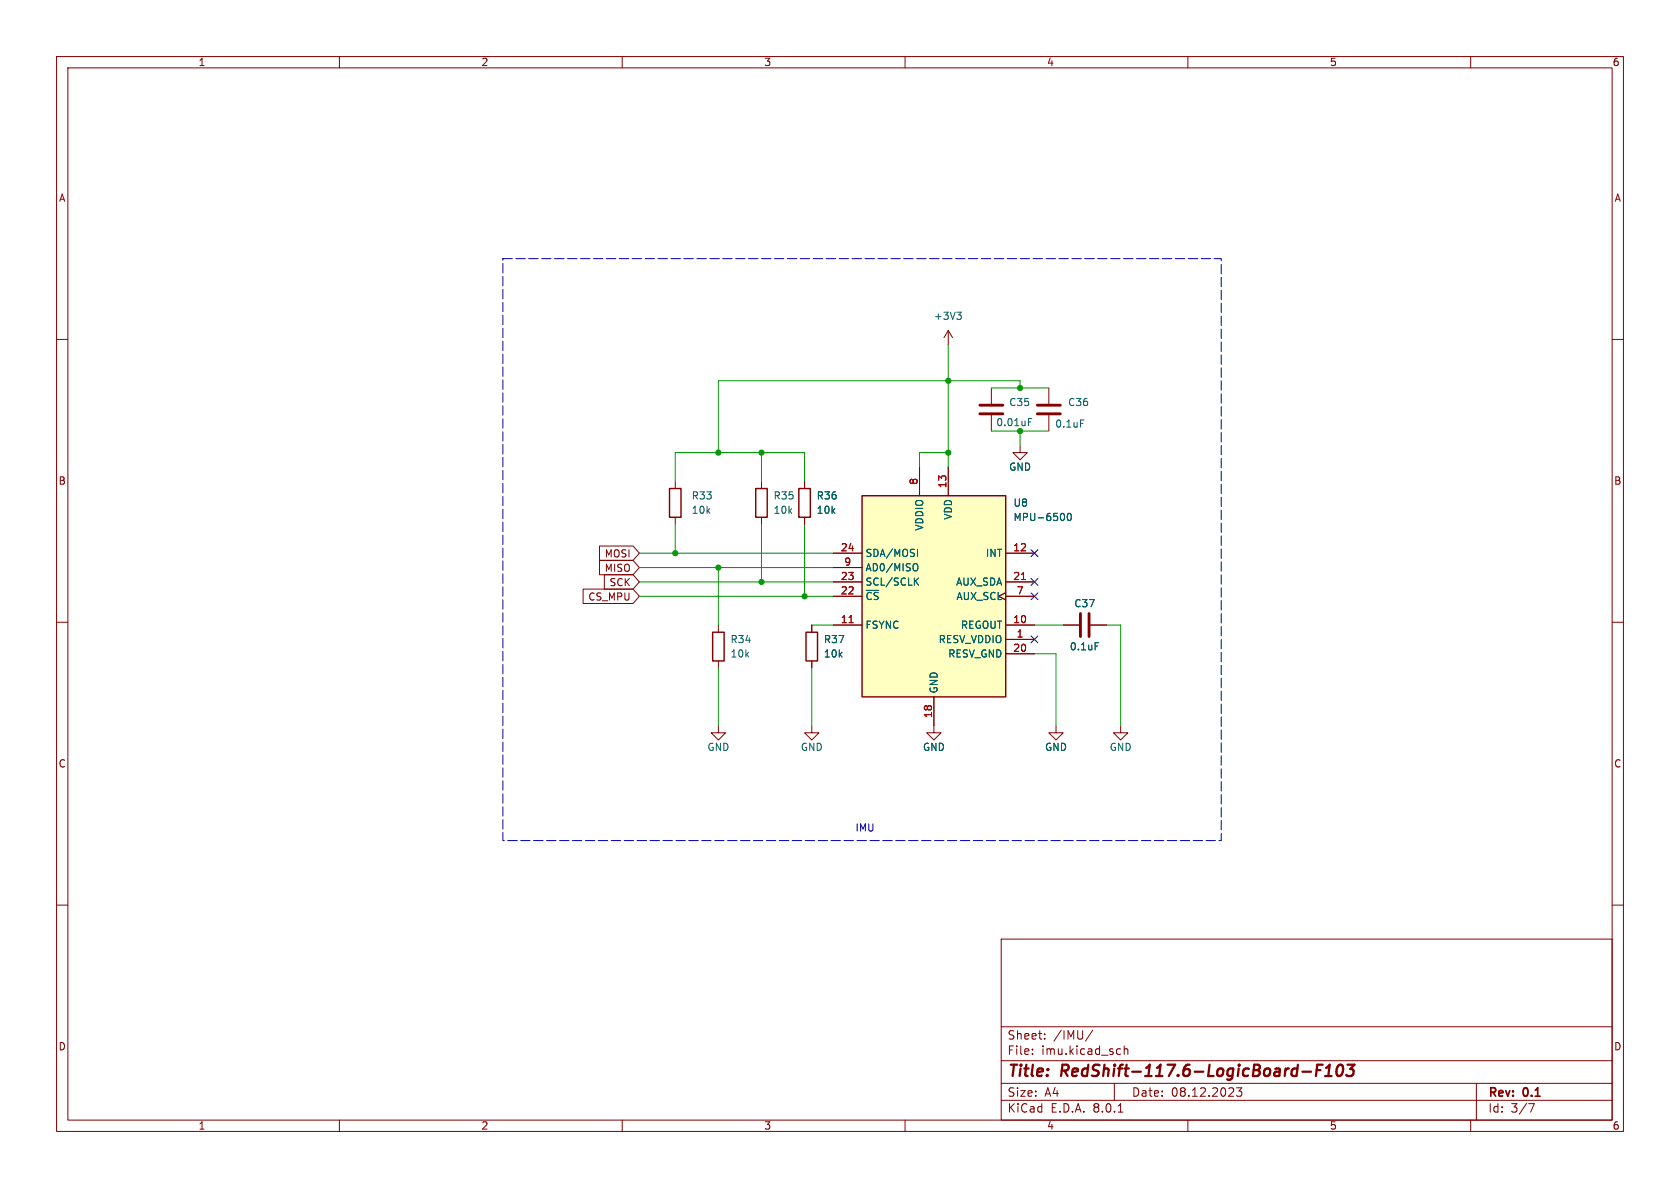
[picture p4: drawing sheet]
<svg xmlns="http://www.w3.org/2000/svg" width="297mm" height="210mm" viewBox="0 0 297 210" stroke-linecap="round" stroke-linejoin="round" font-family="sans-serif">
<g fill="none" stroke="#840000" stroke-width=".18">
<path d="M10 10h277v190h-277zM12 12h273v186h-273zM60 10v2M110 10v2M160 10v2M210 10v2M260 10v2M10 60h2M285 60h2M10 110h2M285 110h2M165.1 128.3v1.2h1.3l-1.3 1.3-1.3-1.3h1.3"/>
<path d="M186.7 128.3v1.2h1.3l-1.3 1.3-1.3-1.3h1.3M198.1 128.3v1.2h1.3l-1.3 1.3-1.3-1.3h1.3M10 160h2M285 160h2M177 166h108v32h-108zM60 198v2M110 198v2M160 198v2M177 194.5h108M177 191.5h108M177 187.5h108M177 181.5h108"/>
<path d="M182.5 186.3v.1M182.5 185.5v.1M184.7 183.6v.1M184.7 182.8v.1M193.2 182.1l-1.3 2M197 191.5v3M197.7 185.4l.4 .1M197.7 196.6h.8M198.1 186.3l-.4 .1M198.7 185.5l.3-.1 .3 .1 .1 .9M198.7 184.9v1.5M210 198v2"/>
<path d="M219.5 192.3l-.5 .6 .5 .1v.7l-.3 .1h-.4l-.2-.1M260 198v2M261 191.5v6.5M270.2 195.1h1l-.6 1.5"/>
</g>
<path d="M232.8 189.2h.6M233.8 188.2h-.9l-.3 2M234.3 190.2h1.1M234.4 188.8l.7-.6-.3 2M236.6 188.4a.46 .46 0 0 1 .5-.2 .46 .46 0 0 1 .3 .4 1.15 1.15 0 0 1-.8 1.6l-.1-.1a1.54 1.54 0 0 1 .1-1.7zM238.2 188.2h1.3l-.8 .8h.3l.2 .2 .1 .6-.2 .2-.3 .2h-.5l-.3-.2" fill="none" stroke="#840000" stroke-width=".4"/>
<path d="M152.4 87.6h25.4v35.6h-25.4z" fill="#ffffc2"/>
<path d="M118.4 86.4h2v5h-2zM133.6 86.4h2v5h-2zM141.2 86.4h2.1v5h-2.1zM152.4 87.6h25.4v35.6h-25.4zM126 111.8h2v5h-2zM142.5 111.8h2v5h-2z" fill="none" stroke="#840000" stroke-width=".25"/>
<g fill="none" stroke="#840000" stroke-width=".18">
<path d="M167.6 58.4v2.6M167.6 58.4l-.7 1.3M167.6 58.4l.8 1.3M175.3 68.6v2.8M175.3 73.4v2.8M180.3 78.7v1.3h1.3l-1.3 1.3-1.2-1.3h1.2M185.4 68.6v2.8M185.4 73.4v2.8M106 96.5h5.9l1.1 1.3-1.1 1.3h-5.9zM106 99.1h5.9l1.1 1.2-1.1 1.3h-5.9zM119.4 85.1v1.3M119.4 91.4v1.3"/>
<path d="M134.6 85.1v1.3M134.6 91.4v1.3M142.2 85.1v1.3M142.2 91.4v1.3M147.3 97.8h5.1M162.6 82.6v5M167.6 82.6v5M177.8 97.8h5.1M103.1 104.1h8.8l1.1 1.3-1.1 1.3h-8.8zM106.8 101.6h5.1l1.1 1.3-1.1 1.2h-5.1zM127 110.5v1.3M127 116.8v1.3"/>
<path d="M143.5 110.5v1.3M143.5 116.8v1.3M147.3 110.5h5.1M147.3 102.9h5.1M147.3 105.4h5.1M147.3 100.3h5.1M177.8 104.8l-1.3 .6 1.3 .6M177.8 113h5.1M177.8 110.5h5.1M177.8 115.6h5.1M177.8 102.9h5.1M177.8 105.4h5.1"/>
<path d="M188 110.5h2.8M192.8 110.5h2.8M127 128.3v1.2h1.3l-1.3 1.3-1.3-1.3h1.3M143.5 128.3v1.2h1.3l-1.3 1.3-1.3-1.3h1.3M165.1 123.2v5.1"/>
</g>
<path d="M150.1 110.1h.7M180.6 102.5h.7" fill="none" stroke="#a90000" stroke-width=".18"/>
<path d="M169.2 55.2h.7l-.4 .5M169.7 55.7l.2 .2v.3l-.2 .3M181.8 74.6h.4M181.8 74h.6M191 74.2h.6M161.7 99.6a.43 .43 0 0 1 .6 .5v.4a.43 .43 0 0 1-.6 .4M162.2 97.1v1.3M188.1 90.9l.1 .3-.1 .7M188.8 90.9l.2-.2a.68 .68 0 0 1 .4 .7 .68 .68 0 0 1-.4 .6l-.2-.1-.1-.4zM161.8 102.7l.6 .7M162.4 102.2l-.7 .7M193.6 113.6h.6" fill="none" stroke="#006464" stroke-width=".18"/>
<path d="M173.2 73.2h4.1M173.2 71.6h4.1M183.4 73.2h4.1M183.4 71.6h4.1M191 108.5v4M192.5 108.5v4" fill="none" stroke="#840000" stroke-width=".51"/>
<path d="M88.9 45.7h127v102.9h-127z" fill="none" stroke="#0000c2" stroke-width=".18" stroke-dasharray="1.7 .6"/>
<g fill="none" stroke="#009600" stroke-width=".18">
<path d="M167.6 61v21.6M175.3 76.2h10.1M175.3 68.6h10.1M180.3 68.6v-1.3h-53.3v12.7M180.3 76.2v2.5M113 97.8h34.3M119.4 85.1v-5.1h22.8v5.1M119.4 92.7v5.1M134.6 80v5.1M134.6 92.7v10.2M142.2 92.7v12.7M167.6 80h-5v2.6"/>
<path d="M113 102.9h34.3M113 105.4h34.3M113 100.3h34.3M127 100.3v10.2M127 118.1v10.2M143.5 110.5h3.8M143.5 118.1v10.2M182.9 110.5h5.1M182.9 115.6h3.8v12.7M195.6 110.5h2.5v17.8"/>
</g>
<path d="M182.3 97.2l1.2 1.2M183.5 97.2l-1.2 1.2M182.3 112.4l1.2 1.2M182.3 102.3l1.2 1.2M182.3 104.8l1.2 1.2M183.5 112.4l-1.2 1.2M183.5 102.3l-1.2 1.2M183.5 104.8l-1.2 1.2" fill="none" stroke="#000084" stroke-width=".18"/>
<g fill="#009600" stroke="#009600" stroke-width=".18">
<circle cx="127" cy="80" r=".46"/>
<circle cx="127" cy="100.3" r=".46"/>
<circle cx="119.4" cy="97.8" r=".46"/>
<circle cx="134.6" cy="102.9" r=".46"/>
<circle cx="180.3" cy="76.2" r=".46"/>
<circle cx="180.3" cy="68.6" r=".46"/>
<circle cx="142.2" cy="105.4" r=".46"/>
<circle cx="167.6" cy="80" r=".46"/>
<circle cx="134.6" cy="80" r=".46"/>
<circle cx="167.6" cy="67.3" r=".46"/>
</g>
<g font-size="2.8" fill="#840000">
<text x="178" y="190.9">Title:</text>
<text x="187.7" y="190.9">RedShift-117.6-LogicBoard-F103</text>
</g>
<g font-size="2.1" fill="#840000">
<text x="178" y="184">Sheet:</text>
<text x="186.2" y="184">/IMU/</text>
<text x="178" y="186.7">File:</text>
<text x="184.1" y="186.7">imu.kicad_sch</text>
<text x="178" y="196.9">KiCad</text>
<text x="178" y="194.1">Size:</text>
<text x="184.7" y="194.1">A4</text>
<text x="185.7" y="196.9">E.D.A.</text>
<text x="193.3" y="196.9">8.0.1</text>
<text x="200" y="194.1">Date:</text>
<text x="207" y="194.1">08.12.2023</text>
<text x="263" y="194.3">Rev:</text>
<text x="263" y="196.9">Id:</text>
<text x="267.1" y="196.9">3/7</text>
<text x="269.4" y="194.3">0.1</text>
</g>
<g font-size="1.8" fill="#840000">
<text x="35" y="11.9">1</text>
<text x="85" y="11.9">2</text>
<text x="135" y="11.9">3</text>
<text x="185" y="11.9">4</text>
<text x="235" y="11.9">5</text>
<text x="285" y="11.9">6</text>
<text x="10.3" y="35.9">A</text>
<text x="285.3" y="35.9">A</text>
<text x="10.3" y="85.9">B</text>
<text x="285.3" y="85.9">B</text>
<text x="106.8" y="98.7">MOSI</text>
<text x="106.8" y="101.3">MISO</text>
<text x="103.9" y="106.4">CS_MPU</text>
<text x="107.6" y="103.8">SCK</text>
<text x="10.3" y="135.9">C</text>
<text x="285.3" y="135.9">C</text>
<text x="10.3" y="185.9">D</text>
<text x="285.3" y="185.9">D</text>
<text x="35" y="199.9">1</text>
<text x="85" y="199.9">2</text>
<text x="135" y="199.9">3</text>
<text x="185" y="199.9">4</text>
<text x="235" y="199.9">5</text>
<text x="285" y="199.9">6</text>
</g>
<g font-size="1.8" fill="#006464">
<text x="165" y="56.7">+3V3</text>
<text x="178.3" y="72">C35</text>
<text x="188.7" y="72">C36</text>
<text x="176" y="75.5">0.01uF</text>
<text x="186.4" y="75.8">0.1uF</text>
<text x="178.3" y="83.4">GND</text>
<text x="122.2" y="88.5">R33</text>
<text x="136.7" y="88.5">R35</text>
<text x="144.3" y="88.5">R36</text>
<text x="179.1" y="89.8">U8</text>
<text x="122.2" y="91">10k</text>
<text x="136.7" y="91">10k</text>
<text x="144.3" y="91">10k</text>
<text x="163.4" y="93.9" transform="rotate(-90 163.4 93.9)">VDDIO</text>
<text x="168.5" y="92" transform="rotate(-90 168.5 92)">VDD</text>
<text x="179.1" y="92.3">MPU-6500</text>
<text x="152.9" y="98.7">SDA/MOSI</text>
<text x="152.9" y="101.2">AD0/MISO</text>
<text x="174.2" y="98.7">INT</text>
<text x="152.9" y="106.3">~{CS}</text>
<text x="152.9" y="103.7">SCL/SCLK</text>
<text x="168.9" y="103.7">AUX_SDA</text>
<text x="169" y="106.3">AUX_SCL</text>
<text x="189.8" y="107.5">C37</text>
<text x="129" y="113.9">R34</text>
<text x="145.6" y="113.9">R37</text>
<text x="152.9" y="111.4">FSYNC</text>
<text x="165.8" y="113.9">RESV_VDDIO</text>
<text x="169.8" y="111.4">REGOUT</text>
<text x="129" y="116.4">10k</text>
<text x="145.6" y="116.4">10k</text>
<text x="167.5" y="116.4">RESV_GND</text>
<text x="189" y="115.2">0.1uF</text>
<text x="166" y="122.7" transform="rotate(-90 166 122.7)">GND</text>
<text x="125" y="132.9">GND</text>
<text x="141.5" y="132.9">GND</text>
<text x="163.1" y="132.9">GND</text>
<text x="184.7" y="132.9">GND</text>
<text x="196.1" y="132.9">GND</text>
</g>
<g font-size="1.8" fill="#a90000">
<text x="162.3" y="85.8" transform="rotate(-90 162.3 85.8)">8</text>
<text x="167.4" y="86.4" transform="rotate(-90 167.4 86.4)">13</text>
<text x="148.5" y="97.5">24</text>
<text x="149.2" y="100.1">9</text>
<text x="179" y="97.5">12</text>
<text x="148.5" y="105.2">22</text>
<text x="148.5" y="102.6">23</text>
<text x="179" y="102.6">21</text>
<text x="179.6" y="105.2">7</text>
<text x="148.5" y="110.2">11</text>
<text x="179" y="110.2">10</text>
<text x="179.6" y="112.8">1</text>
<text x="179" y="115.3">20</text>
<text x="164.8" y="127" transform="rotate(-90 164.8 127)">18</text>
</g>
<text font-size="1.8" fill="#0000c2" x="151.1" y="147.1">IMU</text>
</svg>
